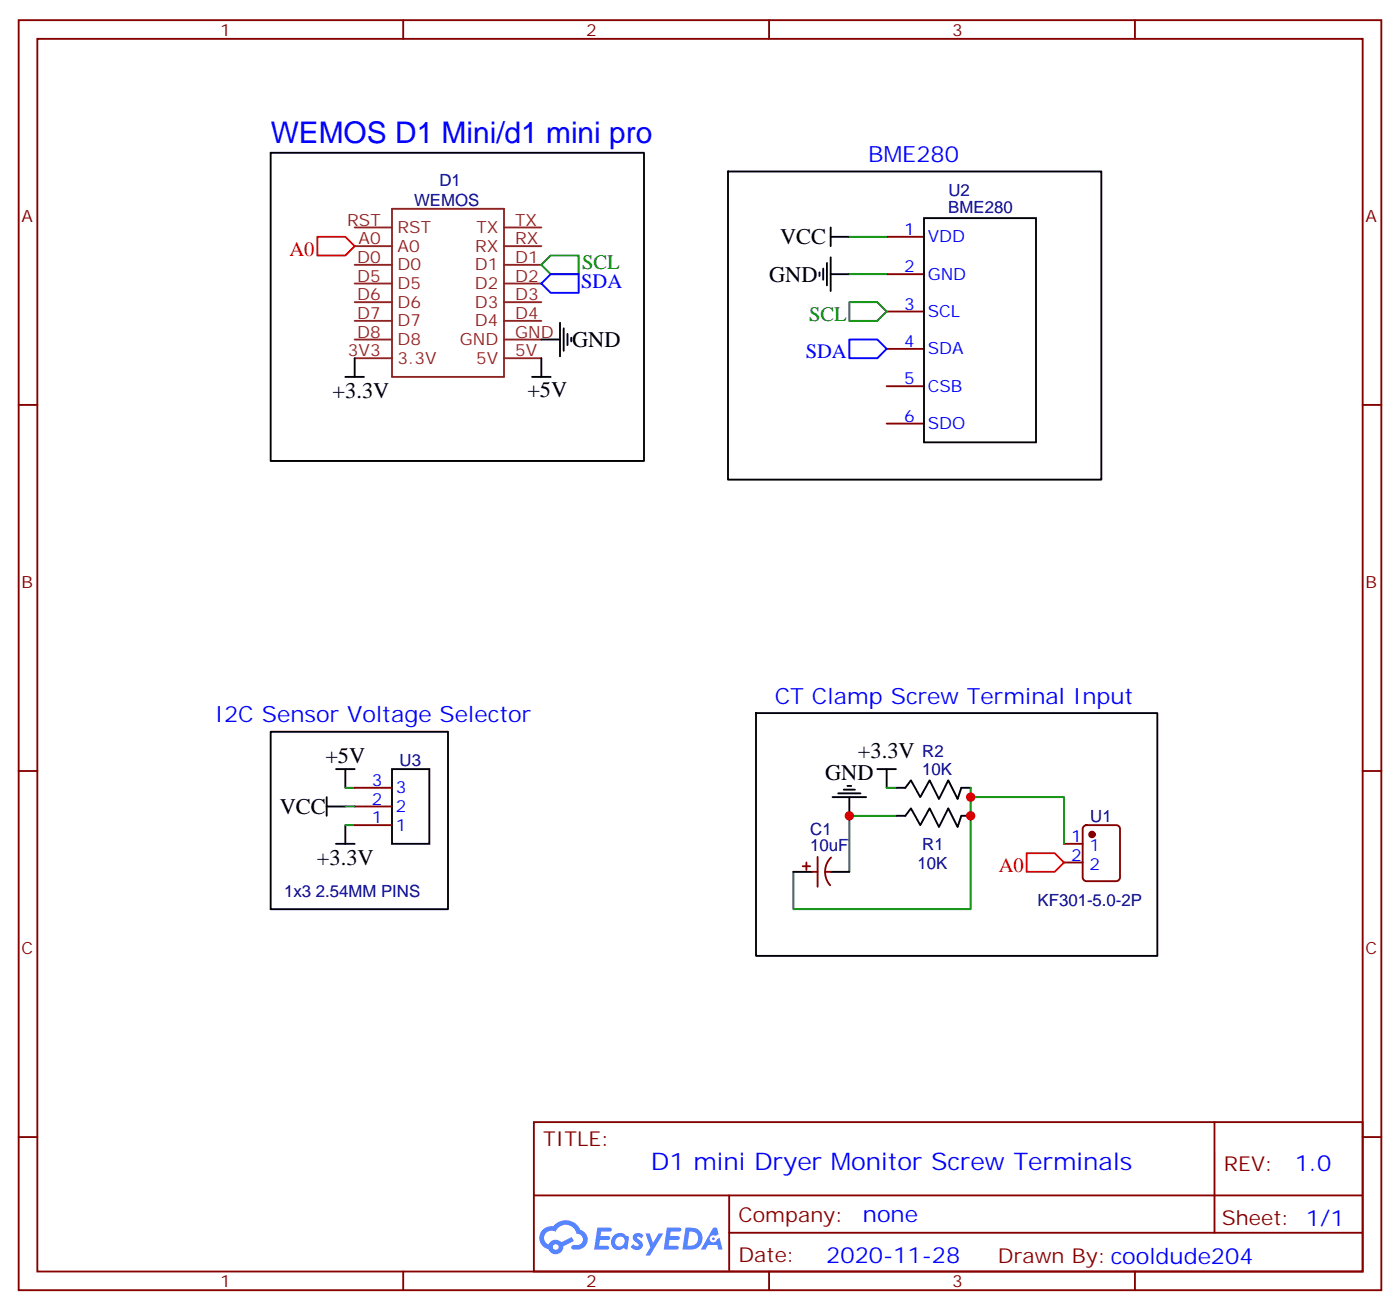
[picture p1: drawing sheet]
<svg xmlns="http://www.w3.org/2000/svg" width="265mm" height="247mm" viewBox="0 0 265 247" stroke-linecap="round" stroke-linejoin="round" font-family="sans-serif">
<g fill="none" stroke="#870000" stroke-width=".35">
<path d="M3.5 3.8h257.6v239.9h-257.6zM7.1 7.3h250.4v232.9h-250.4zM76.2 3.8v3.5M145.3 3.8v3.5M214.5 3.8v3.5M3.5 76.5h3.6M257.5 76.5h3.6M3.5 145.6h3.6M257.5 145.6h3.6M3.5 214.8h3.6M100.9 211.9h156.6v28.3h-156.6zM229.5 212v20.9"/>
<path d="M257.5 214.8h3.6M100.9 225.8h156.5M137.8 232.9h119.6M137.8 225.8v14.1M76.2 240.2v3.5M145.3 240.2v3.5M214.5 240.2v3.5"/>
</g>
<g fill="#5487ff">
<path d="M119.9 233.1a1.22 1.22 0 0 1 1.7 .3l-.4 .6a.47 .47 0 0 0-.3-.4 .47 .47 0 0 0-.5 .1v.2a1.55 1.55 0 0 1 1.1 1.5 1.34 1.34 0 0 1-2.3 .1l.5-.5a.6 .6 0 0 0 .4 .4 .6 .6 0 0 0 .6-.2l-.1-.3a1.25 1.25 0 0 1-.9-1.6z"/>
<path d="M112.9 231.9h1.5a1.22 1.22 0 0 1 1.2 .2 .37 .37 0 0 1-.4 .5h-1.6l-.1 .9h1.5a.37 .37 0 0 1 .3 .4 .37 .37 0 0 1-.4 .3h-1.5l-.2 1.1h.8a1.15 1.15 0 0 1 1.1 .2 .36 .36 0 0 1-.4 .5h-2.4z"/>
<path d="M126 231.9h1.6a1.23 1.23 0 0 1 1.1 .2 .37 .37 0 0 1-.3 .5h-1.6l-.2 .9h1.6a.37 .37 0 0 1 .3 .4 .37 .37 0 0 1-.4 .3h-1.6l-.1 1.1h.7a1.15 1.15 0 0 1 1.1 .2 .36 .36 0 0 1-.3 .5h-2.5z"/>
<path d="M134.8 231.9h.7l.3 1.2-.6 .3a.69 .69 0 0 0-1 .3 .69 .69 0 0 0 .4 1 .69 .69 0 0 0 .9-.6l.5-.3 .6 2.2h-.8l-.3-.9h-1.7l-.5 .9h-.8z"/>
<path d="M122 233h.8l.6 1.8 1.1-1.8h.9l-2.6 4.2h-.8l.9-1.6z"/>
<path d="M129.6 231.9l-.6 4.1h1.3a2.11 2.11 0 0 0 2.5-2.1 2.11 2.11 0 0 0-2.5-2zM130.3 232.6a1.39 1.39 0 0 1 1.7 1.4 1.39 1.39 0 0 1-1.8 1.3h-.3z"/>
<path d="M115.9 233.5a1.47 1.47 0 0 0-.2 2.1 1.47 1.47 0 0 0 2.1 .1l.8 .3 .3-2.3-.2-.2-.4-.1a1.49 1.49 0 0 0-2.4 .1zM116.5 233.9a.91 .91 0 0 1 1.5 .4 .91 .91 0 0 1-1 1.1 .87 .87 0 0 1-.8-.6 .87 .87 0 0 1 .3-.9z"/>
<path d="M102.6 232.3a2.18 2.18 0 0 0 1.1 3.7 1.44 1.44 0 0 0 1.6 .9 1.44 1.44 0 0 0 1.2-1.5l2-1-.5-.7-1.9 .9a1.47 1.47 0 0 0-2.4 .5 1.39 1.39 0 0 1-.7-2 1.39 1.39 0 0 1 2-.4 2.08 2.08 0 0 1 2.1-1.3 2.08 2.08 0 0 1 1.9 1.6 1.07 1.07 0 0 1 1.2 1 1.07 1.07 0 0 1-1.1 1.2h-.6a.43 .43 0 0 0-.5 .3 .43 .43 0 0 0 .4 .5 2.02 2.02 0 0 0 2.3-.8 2.02 2.02 0 0 0-.2-2.4l-.8-.5a2.98 2.98 0 0 0-5.1-.7l-1.1 .1zM104.5 235.6a.55 .55 0 0 1 1.1 0 .55 .55 0 0 1-1.1 0z"/>
<circle cx="134.8" cy="234" r=".26"/>
</g>
<g fill="none" stroke="#8c2424" stroke-width=".35">
<path d="M74.1 39.4h21.1v31.8h-21.1zM67 57.1h7.1M67 53.6h7.1M67 50h7.1M67 46.5h7.1M67 43h7.1M95.2 57.1h7.1M95.2 53.6h7.1M95.2 50h7.1M95.2 46.5h7.1M95.2 43h7.1M67 67.7h7.1"/>
<path d="M67 64.1h7.1M67 60.6h7.1M95.2 67.7h7.1M95.2 64.1h7.1M95.2 60.6h7.1"/>
</g>
<g fill="none" stroke="#000" stroke-width=".35">
<path d="M51.2 28.9h70.5v58.2h-70.5zM137.6 32.4h70.5v58.2h-70.5zM154.9 51.4v.7M155.6 50.7v2.1M156.3 49.7v4.2M157 51.8h3.5M157 43v3.5M157 48.6v6.4M157 44.7h3.5M174.6 41.2h21.2v42.3h-21.2zM65.3 71.2h3.5M67 67.7v3.5"/>
<path d="M100.5 71.2h3.6M102.3 67.7v3.5M102.3 64.1h3.5M105.8 61v6.3M106.5 62v4.3M107.2 63.1v2.1M107.9 63.8v.7M51.2 138.2h33.5v33.5h-33.5zM142.9 134.7h75.8v45.9h-75.8zM61.7 152.3h3.6M61.7 150.6v3.5M63.5 145.3h3.5"/>
<path d="M63.5 159.4h3.5M65.3 145.3v3.5M65.3 155.9v3.5M74.1 145.3h7v14.1h-7zM157.3 150.6h6.4M158.4 149.9h4.2M159.5 149.2h2.1M160.2 148.4h.7M160.5 150.6v3.5M165.8 145.3h3.5M167.6 145.3v3.5M169.3 154.1h1.8l1.1-1.4 1.7 3.2 1.8-3.2 1.7 3.5 1.8-3.5 1.8 3.5 .7-2.1h1.7"/>
<path d="M169.3 148.8h1.8l1.1-1.4 1.7 3.2 1.8-3.2 1.7 3.5 1.8-3.5 1.8 3.5 .7-2.1h1.7M149.9 164.7h3.6M157 164.7h3.5"/>
</g>
<path d="M160.5 44.7h7.1M160.5 51.8h7.1M65.3 148.8h1.7M65.3 155.9h1.7M65.3 152.3h1.7M167.6 148.8h1.7M169.3 154.1h-8.8v10.6M183.4 148.8v22.9h-33.5v-7M183.4 150.6h17.7v8.8" fill="none" stroke="#008700" stroke-width=".35"/>
<g fill="none" stroke="#870000" stroke-width=".35">
<path d="M167.6 44.7h7M167.6 51.8h7M167.6 58.8h7M167.6 65.9h7M167.6 73h7M167.6 80h7M67 155.9h7.1M67 152.3h7.1M67 148.8h7.1M201.1 159.4h3.5M204.8 156.1l.5-.2h5.7a.71 .71 0 0 1 .7 .7v9.1a.76 .76 0 0 1-.7 .7h-5.7a.76 .76 0 0 1-.7-.7v-9.1zM151.7 163.6h1.4"/>
<path d="M152.4 162.9v1.4M153.5 164.7h1M154.5 161.9v5.6M155.9 164.7h1.1M157.1 162a3.8 3.8 0 0 0-.2 5.2M201.1 162.9h3.5"/>
</g>
<circle cx="206.4" cy="157.6" r=".53" fill="#870000" stroke="#870000" stroke-width=".35"/>
<path d="M60 44.7h5.3l1.7 1.8-1.7 1.8h-5.3zM194 161.1h5.3l1.8 1.8-1.8 1.8h-5.3z" fill="none" stroke="#f00" stroke-width=".35"/>
<path d="M102.3 50l1.8-1.7h5.3v3.5h-5.3zM160.5 57.1h5.3l1.8 1.7-1.8 1.8h-5.3z" fill="none" stroke="#090" stroke-width=".35"/>
<path d="M102.3 53.6l1.8-1.8h5.3v3.5h-5.3zM160.5 64.1h5.3l1.8 1.8-1.8 1.8h-5.3z" fill="none" stroke="#00f" stroke-width=".35"/>
<g fill="#c00">
<circle cx="183.4" cy="154.1" r=".88"/>
<circle cx="160.5" cy="154.1" r=".88"/>
<circle cx="183.4" cy="150.6" r=".88"/>
</g>
<text font-size="5.6" fill="#00f" x="51.2" y="27.1">WEMOS D1 Mini/d1 mini pro</text>
<text font-size="4.6" fill="#00f" x="123" y="221">D1 mini Dryer Monitor Screw Terminals</text>
<g font-size="4.2" fill="#00f">
<text x="164" y="30.6">BME280</text>
<text x="40.6" y="136.5">I2C Sensor Voltage Selector</text>
<text x="146.4" y="132.9">CT Clamp Screw Terminal Input</text>
<text x="244.7" y="221.2">1.0</text>
<text x="163.1" y="230.8">none</text>
<text x="156.1" y="238.6">2020-11-28</text>
</g>
<g font-size="4.2">
<text x="147.4" y="46.1">VCC</text>
<text x="145.3" y="53.2">GND</text>
<text x="108.1" y="65.5">GND</text>
<text x="62.9" y="75.2">+3.3V</text>
<text x="99.7" y="75.1">+5V</text>
<text x="162.1" y="143.2">+3.3V</text>
<text x="61.5" y="144.2">+5V</text>
<text x="155.9" y="147.4">GND</text>
<text x="52.9" y="153.8">VCC</text>
<text x="59.9" y="163.4">+3.3V</text>
</g>
<g font-size="3.9" fill="#f00">
<text x="54.7" y="48.3">A0</text>
<text x="188.8" y="164.7">A0</text>
</g>
<g font-size="3.9" fill="#090">
<text x="110" y="50.9">SCL</text>
<text x="152.9" y="60.6">SCL</text>
</g>
<g font-size="3.9" fill="#00f">
<text x="109.8" y="54.4">SDA</text>
<text x="152.3" y="67.7">SDA</text>
</g>
<g font-size="3.9" fill="#800">
<text x="102.7" y="216.5">TITLE:</text>
<text x="231.3" y="221.2">REV:</text>
<text x="139.6" y="230.7">Company:</text>
<text x="230.9" y="231.4">Sheet: 1/1</text>
<text x="139.6" y="238.4">Date:</text>
<text x="188.6" y="238.5">Drawn By:cooldude204</text>
</g>
<g font-size="3.2" fill="#800">
<text x="41.6" y="6.8">1</text>
<text x="110.8" y="6.8">2</text>
<text x="179.9" y="6.8">3</text>
<text x="4.1" y="41.9">A</text>
<text x="258.1" y="41.9">A</text>
<text x="4.1" y="111.1">B</text>
<text x="258.1" y="111.1">B</text>
<text x="4.1" y="180.2">C</text>
<text x="258.1" y="180.2">C</text>
<text x="41.6" y="243.2">1</text>
<text x="110.8" y="243.2">2</text>
<text x="179.9" y="243.2">3</text>
</g>
<g font-size="3.2" fill="#000080">
<text x="83.1" y="35.1">D1</text>
<text x="78.3" y="38.9">WEMOS</text>
<text x="179.2" y="40.1">BME280</text>
<text x="179.2" y="37">U2</text>
<text x="174.3" y="142.9">R2</text>
<text x="75.5" y="144.6">U3</text>
<text x="174.3" y="146.3">10K</text>
<text x="206" y="155.2">U1</text>
<text x="153.1" y="160.8">10uF</text>
<text x="153.1" y="157.7">C1</text>
<text x="174.3" y="160.5">R1</text>
<text x="173.4" y="164.1">10K</text>
<text x="53.7" y="169.3">1x3 2.54MM PINS</text>
<text x="196.1" y="171.1">KF301-5.0-2P</text>
</g>
<g font-size="3.2" fill="#8d2323">
<text x="65.6" y="42.6">RST</text>
<text x="67.8" y="46.1">A0</text>
<text x="75.1" y="47.6">A0</text>
<text x="75.1" y="44">RST</text>
<text x="89.8" y="47.6">RX</text>
<text x="90.1" y="44">TX</text>
<text x="97.4" y="46.1">RX</text>
<text x="97.4" y="42.6">TX</text>
<text x="67.5" y="53.2">D5</text>
<text x="67.5" y="49.7">D0</text>
<text x="75.1" y="51.1">D0</text>
<text x="89.7" y="51.1">D1</text>
<text x="97.4" y="53.2">D2</text>
<text x="97.4" y="49.7">D1</text>
<text x="67.5" y="56.7">D6</text>
<text x="75.1" y="58.1">D6</text>
<text x="75.1" y="54.6">D5</text>
<text x="89.7" y="58.1">D3</text>
<text x="89.7" y="54.6">D2</text>
<text x="97.4" y="56.7">D3</text>
<text x="67.5" y="63.8">D8</text>
<text x="67.5" y="60.3">D7</text>
<text x="75.1" y="65.2">D8</text>
<text x="75.1" y="61.7">D7</text>
<text x="86.9" y="65.2">GND</text>
<text x="89.7" y="61.7">D4</text>
<text x="97.4" y="63.8">GND</text>
<text x="97.4" y="60.3">D4</text>
<text x="65.8" y="67.3">3V3</text>
<text x="75.1" y="68.7">3.3V</text>
<text x="90" y="68.7">5V</text>
<text x="97.4" y="67.3">5V</text>
</g>
<g font-size="3.2" fill="#00f">
<text x="170.8" y="44.4">1</text>
<text x="175.3" y="45.8">VDD</text>
<text x="170.8" y="51.4">2</text>
<text x="175.3" y="52.8">GND</text>
<text x="170.8" y="58.5">3</text>
<text x="175.3" y="59.9">SCL</text>
<text x="170.8" y="65.5">4</text>
<text x="175.3" y="67">SDA</text>
<text x="170.8" y="72.6">5</text>
<text x="175.3" y="74">CSB</text>
<text x="170.8" y="79.7">6</text>
<text x="175.3" y="81.1">SDO</text>
<text x="70.3" y="148.4">3</text>
<text x="74.8" y="149.9">3</text>
<text x="70.3" y="155.5">1</text>
<text x="70.3" y="152">2</text>
<text x="74.8" y="153.4">2</text>
<text x="74.8" y="156.9">1</text>
<text x="202.4" y="159">1</text>
<text x="205.9" y="160.8">1</text>
<text x="202.4" y="162.6">2</text>
<text x="205.9" y="164.3">2</text>
</g>
</svg>
